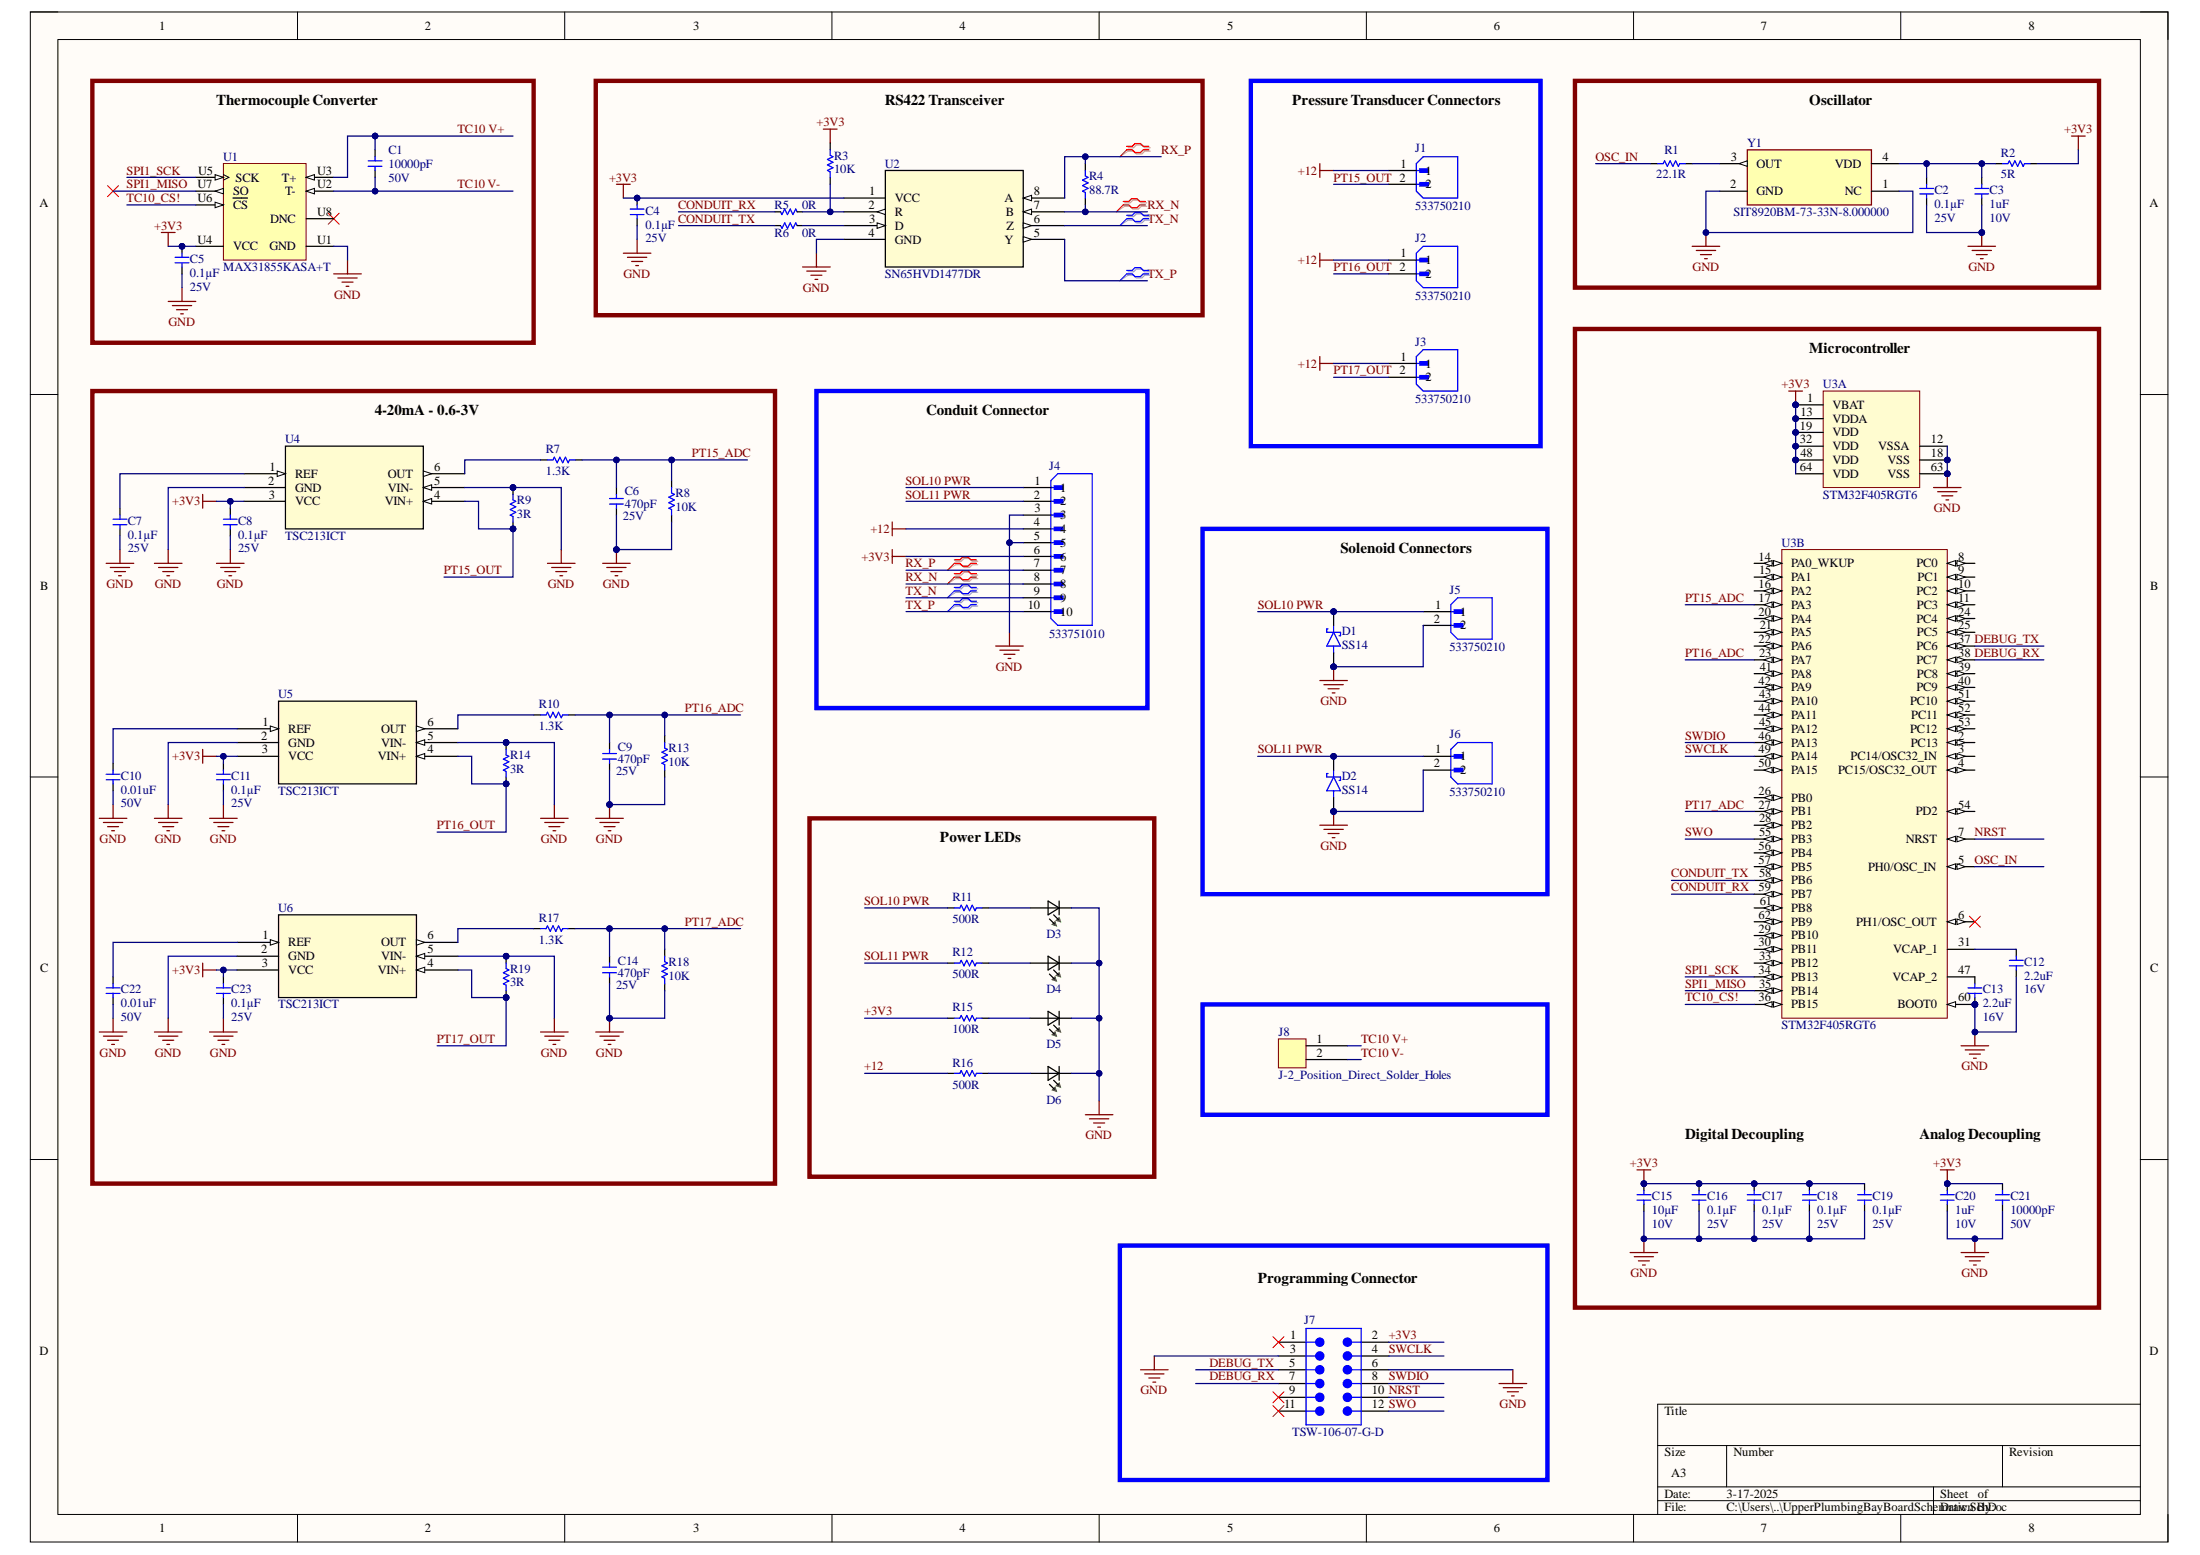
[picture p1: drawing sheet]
# Altium project UpperPlumbingBayBoard.PrjPcb
1 sheet, 63 parts. Net scope: global (net labels, ports and power ports of the same name join across sheets).
Board file: UpperPlumbingBayBoard.PcbDoc

## Sheet UpperPlumbingBayBoardSchematic.SchDoc
size A3; SheetNumber: 1; SheetTotal: 1

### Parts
C1  Capacitance: 10000pF  Voltage - Rated: 50V  [0603]  (hidden comment: CGA3E2X7R1H103K080AA)
C2  Capacitance: 0.1µF  Voltage - Rated: 25V  [0603]  (hidden comment: CGA3E2X7R1E104K080AA)
C3  Capacitance: 1uF  Voltage - Rated: 10V  [0603]  (hidden comment: CL10A105KP8NNNC)
C4  Capacitance: 0.1µF  Voltage - Rated: 25V  [0603]  (hidden comment: CGA3E2X7R1E104K080AA)
C5  Capacitance: 0.1µF  Voltage - Rated: 25V  [0603]  (hidden comment: CGA3E2X7R1E104K080AA)
C6  Capacitance: 470pF  Voltage - Rated: 25V  [0603]  (hidden comment: 06031C471JAZ2A)
C7  Capacitance: 0.1µF  Voltage - Rated: 25V  [0603]  (hidden comment: 06035A103JAT2A)
C8  Capacitance: 0.1µF  Voltage - Rated: 25V  [0603]  (hidden comment: CGA3E2X7R1E104K080AA)
C9  Capacitance: 470pF  Voltage - Rated: 25V  [0603]  (hidden comment: 06031C471JAZ2A)
C10  Capacitance: 0.01uF  Voltage - Rated: 50V  [0603]  (hidden comment: 06035A103JAT2A)
C11  Capacitance: 0.1µF  Voltage - Rated: 25V  [0603]  (hidden comment: CGA3E2X7R1E104K080AA)
C12  Capacitance: 2.2uF  Voltage - Rated: 16V  [0603]  (hidden comment: C1608X5R1C225K080AB)
C13  Capacitance: 2.2uF  Voltage - Rated: 16V  [0603]  (hidden comment: C1608X5R1C225K080AB)
C14  Capacitance: 470pF  Voltage - Rated: 25V  [0603]  (hidden comment: 06031C471JAZ2A)
C15  Capacitance: 10µF  Voltage - Rated: 10V  [0603]  (hidden comment: CGA3EDX7T1A106M080AU)
C16  Capacitance: 0.1µF  Voltage - Rated: 25V  [0603]  (hidden comment: CGA3E2X7R1E104K080AA)
C17  Capacitance: 0.1µF  Voltage - Rated: 25V  [0603]  (hidden comment: CGA3E2X7R1E104K080AA)
C18  Capacitance: 0.1µF  Voltage - Rated: 25V  [0603]  (hidden comment: CGA3E2X7R1E104K080AA)
C19  Capacitance: 0.1µF  Voltage - Rated: 25V  [0603]  (hidden comment: CGA3E2X7R1E104K080AA)
C20  Capacitance: 1uF  Voltage - Rated: 10V  [0603]  (hidden comment: CL10A105KP8NNNC)
C21  Capacitance: 10000pF  Voltage - Rated: 50V  [0603]  (hidden comment: CGA3E2X7R1H103K080AA)
C22  Capacitance: 0.01uF  Voltage - Rated: 50V  [0603]  (hidden comment: 06035A103JAT2A)
C23  Capacitance: 0.1µF  Voltage - Rated: 25V  [0603]  (hidden comment: CGA3E2X7R1E104K080AA)
D1  SS14  [DIOM4325X250N]
D2  SS14  [DIOM4325X250N]
D3  LTST-C191KGKT  [LTST-C191KGKT]  (value not drawn)
D4  LTST-C191KGKT  [LTST-C191KGKT]  (value not drawn)
D5  LTST-C191KGKT  [LTST-C191KGKT]  (value not drawn)
D6  LTST-C191KGKT  [LTST-C191KGKT]  (value not drawn)
J1  533750210  [MOLEX_533750210]
J2  533750210  [MOLEX_533750210]
J3  533750210  [MOLEX_533750210]
J4  533751010  [MOLEX_533751010]
J5  533750210  [MOLEX_533750210]
J6  533750210  [MOLEX_533750210]
J7  TSW-106-07-G-D  [SMTC-TSW-106-07-X-D]
J8  J-2_Position_Direct_Solder_Holes  [J-2_Position_Direct_Solder_Holes]
R1  Resistance: 22.1R  [0603]  (hidden comment: ERJ-P03F22R1V)
R2  Resistance: 5R  [BO_PWR2010]  (hidden comment: PWR2010W5R00JE)
R3  Resistance: 10K  [0603]  (hidden comment: ERJ-3GEYJ103V)
R4  Resistance: 88.7R  [0603]  (hidden comment: RC0201FR-0788R7L)
R5  value 0R  [0603]  (hidden comment: RC0603JR-070RL)
R6  value 0R  [0603]  (hidden comment: RC0603JR-070RL)
R7  Resistance: 1.3K  [0603]  (hidden comment: ERJ-H3EF1301V)
R8  Resistance: 10K  [0603]  (hidden comment: ERJ-3GEYJ103V)
R9  Resistance: 3R  [0603]  (hidden comment: ERJ-3RQF3R0V)
R10  Resistance: 1.3K  [0603]  (hidden comment: ERJ-H3EF1301V)
R11  Resistance: 500R  [0603]  (hidden comment: RT0603BRC07500RL)
R12  Resistance: 500R  [0603]  (hidden comment: RT0603BRC07500RL)
R13  Resistance: 10K  [0603]  (hidden comment: ERJ-3GEYJ103V)
R14  Resistance: 3R  [0603]  (hidden comment: ERJ-3RQF3R0V)
R15  Resistance: 100R  [0603]  (hidden comment: ERJ-P03F1000V)
R16  Resistance: 500R  [0603]  (hidden comment: RT0603BRC07500RL)
R17  Resistance: 1.3K  [0603]  (hidden comment: ERJ-H3EF1301V)
R18  Resistance: 10K  [0603]  (hidden comment: ERJ-3GEYJ103V)
R19  Resistance: 3R  [0603]  (hidden comment: ERJ-3RQF3R0V)
U1  MAX31855KASA+T  [MAXM-S8+4_L]
U2  SN65HVD1477DR  [D8_TEX]
U3  STM32F405RGT6  [STM-LQFP64_L]  (parts A,B of 2)
U4  TSC213ICT  [SC70-6_STM]
U5  TSC213ICT  [SC70-6_STM]
U6  TSC213ICT  [SC70-6_STM]
Y1  SIT8920BM-73-33N-8.000000  [FP-SIT8920BM-73-33N-8_000-MFG]

### Blocks framed on the sheet
Thermocouple Converter: C1 C5 U1
RS422 Transceiver: C4 R3-R6 U2
Pressure Transducer Connectors: J1-J3
Oscillator: C2 C3 R1 R2 Y1
4-20mA - 0.6-3V: C6-C11 C14 C22 C23 R7-R10 R13 R14 R17-R19 U4-U6
Conduit Connector: J4
Solenoid Connectors: D1 D2 J5 J6
Power LEDs: D3-D6 R11 R12 R15 R16
Programming Connector: J7

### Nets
+3V3: C4.1 C5.1 C8.1 C11.1 C15.1 C16.1 C17.1 C18.1 C19.1 C20.1 C21.1 C23.1 J4.6 J7.2 R2.2 R3.2 R15.1 U1.U4(VCC) U2.1(VCC) U3.1(VBAT) U3.13(VDDA) U3.19(VDD) U3.32(VDD) U3.48(VDD) U3.64(VDD) U4.3(VCC) U5.3(VCC) U6.3(VCC)
+12: J1.1 J2.1 J3.1 J4.4 R16.1
GND: C2.1 C3.1 C4.2 C5.2 C6.2 C7.2 C8.2 C9.2 C10.2 C11.2 C12.1 C13.2 C14.2 C15.2 C16.2 C17.2 C18.2 C19.2 C20.2 C21.2 C22.2 C23.2 D1.A D2.A D3.1(K2) D4.1(K2) D5.1(K2) D6.1(K2) J4.3 J4.5 J5.2 J6.2 J7.3 J7.6 R8.1 R9.2 R13.1 R14.2 R18.1 R19.2 U1.U1(GND) U2.4(GND) U3.12(VSSA) U3.18(VSS) U3.60(BOOT0) U3.63(VSS) U4.2(GND) U4.5(VIN-) U5.2(GND) U5.5(VIN-) U6.2(GND) U6.5(VIN-) Y1.1(NC) Y1.2(GND)
CONDUIT_RX: R5.1 U3.59(PB7)
CONDUIT_TX: R6.1 U3.58(PB6)
DEBUG_RX: J7.7 U3.38(PC7)
DEBUG_TX: J7.5 U3.37(PC6)
NRST: J7.10 U3.7(NRST)
OSC_IN: R1.1 U3.5(PH0/OSC_IN)
PT15_ADC: C6.1 R7.2 R8.2 U3.17(PA3)
PT15_OUT: J1.2 R9.1 U4.4(VIN+)
PT16_ADC: C9.1 R10.2 R13.2 U3.23(PA7)
PT16_OUT: J2.2 R14.1 U5.4(VIN+)
PT17_ADC: C14.1 R17.2 R18.2 U3.27(PB1)
PT17_OUT: J3.2 R19.1 U6.4(VIN+)
RX_N: J4.8 R4.1 U2.7(B)
RX_P: J4.7 R4.2 U2.8(A)
SOL10 PWR: D1.C(K) J4.1 J5.1 R11.1
SOL11 PWR: D2.C(K) J4.2 J6.1 R12.1
SPI1_MISO: U1.U7(SO) U3.35(PB14)
SPI1_SCK: U1.U5(SCK) U3.34(PB13)
SWCLK: J7.4 U3.49(PA14)
SWDIO: J7.8 U3.46(PA13)
SWO: J7.12 U3.55(PB3)
TC10 V+: C1.1 J8.1 U1.U3(T+)
TC10 V-: C1.2 J8.2 U1.U2(T-)
TC10_CS!: U1.U6(~{CS}) U3.36(PB15)
TX_N: J4.9 U2.6(Z)
TX_P: J4.10 U2.5(Y)
NetC2_2: C2.2 C3.2 R2.1 Y1.4(VDD)
NetC7_1: C7.1 U4.1(REF)
NetC10_1: C10.1 U5.1(REF)
NetC12_2: C12.2 U3.31(VCAP_1)
NetC13_1: C13.1 U3.47(VCAP_2)
NetC22_1: C22.1 U6.1(REF)
NetD3_2: D3.2(A2) R11.2
NetD4_2: D4.2(A2) R12.2
NetD5_2: D5.2(A2) R15.2
NetD6_2: D6.2(A2) R16.2
NetR1_2: R1.2 Y1.3(OUT)
NetR3_1: R3.1 R5.2 U2.2(R)
NetR6_2: R6.2 U2.3(D)
NetR7_1: R7.1 U4.6(OUT)
NetR10_1: R10.1 U5.6(OUT)
NetR17_1: R17.1 U6.6(OUT)

Not connected (* = marked no-connect by the designer): J7 1* 9* 11*; U1 U8(DNC)*; U3 2(PC13) 3(PC14/OSC32_IN) 4(PC15/OSC32_OUT) 6(PH1/OSC_OUT)* 8(PC0) 9(PC1) 10(PC2) 11(PC3) 14(PA0_WKUP) 15(PA1) 16(PA2) 20(PA4) 21(PA5) 22(PA6) 24(PC4) 25(PC5) 26(PB0) 28(PB2) 29(PB10) 30(PB11) 33(PB12) 39(PC8) 40(PC9) 41(PA8) 42(PA9) 43(PA10) 44(PA11) 45(PA12) 50(PA15) 51(PC10) 52(PC11) 53(PC12) 54(PD2) 56(PB4) 57(PB5) 61(PB8) 62(PB9)

### Layout directives
differential pair: RX_N, RX_P, TX_N, TX_P

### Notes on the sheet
- (near U3) Microcontroller
- Digital Decoupling
- Analog Decoupling
